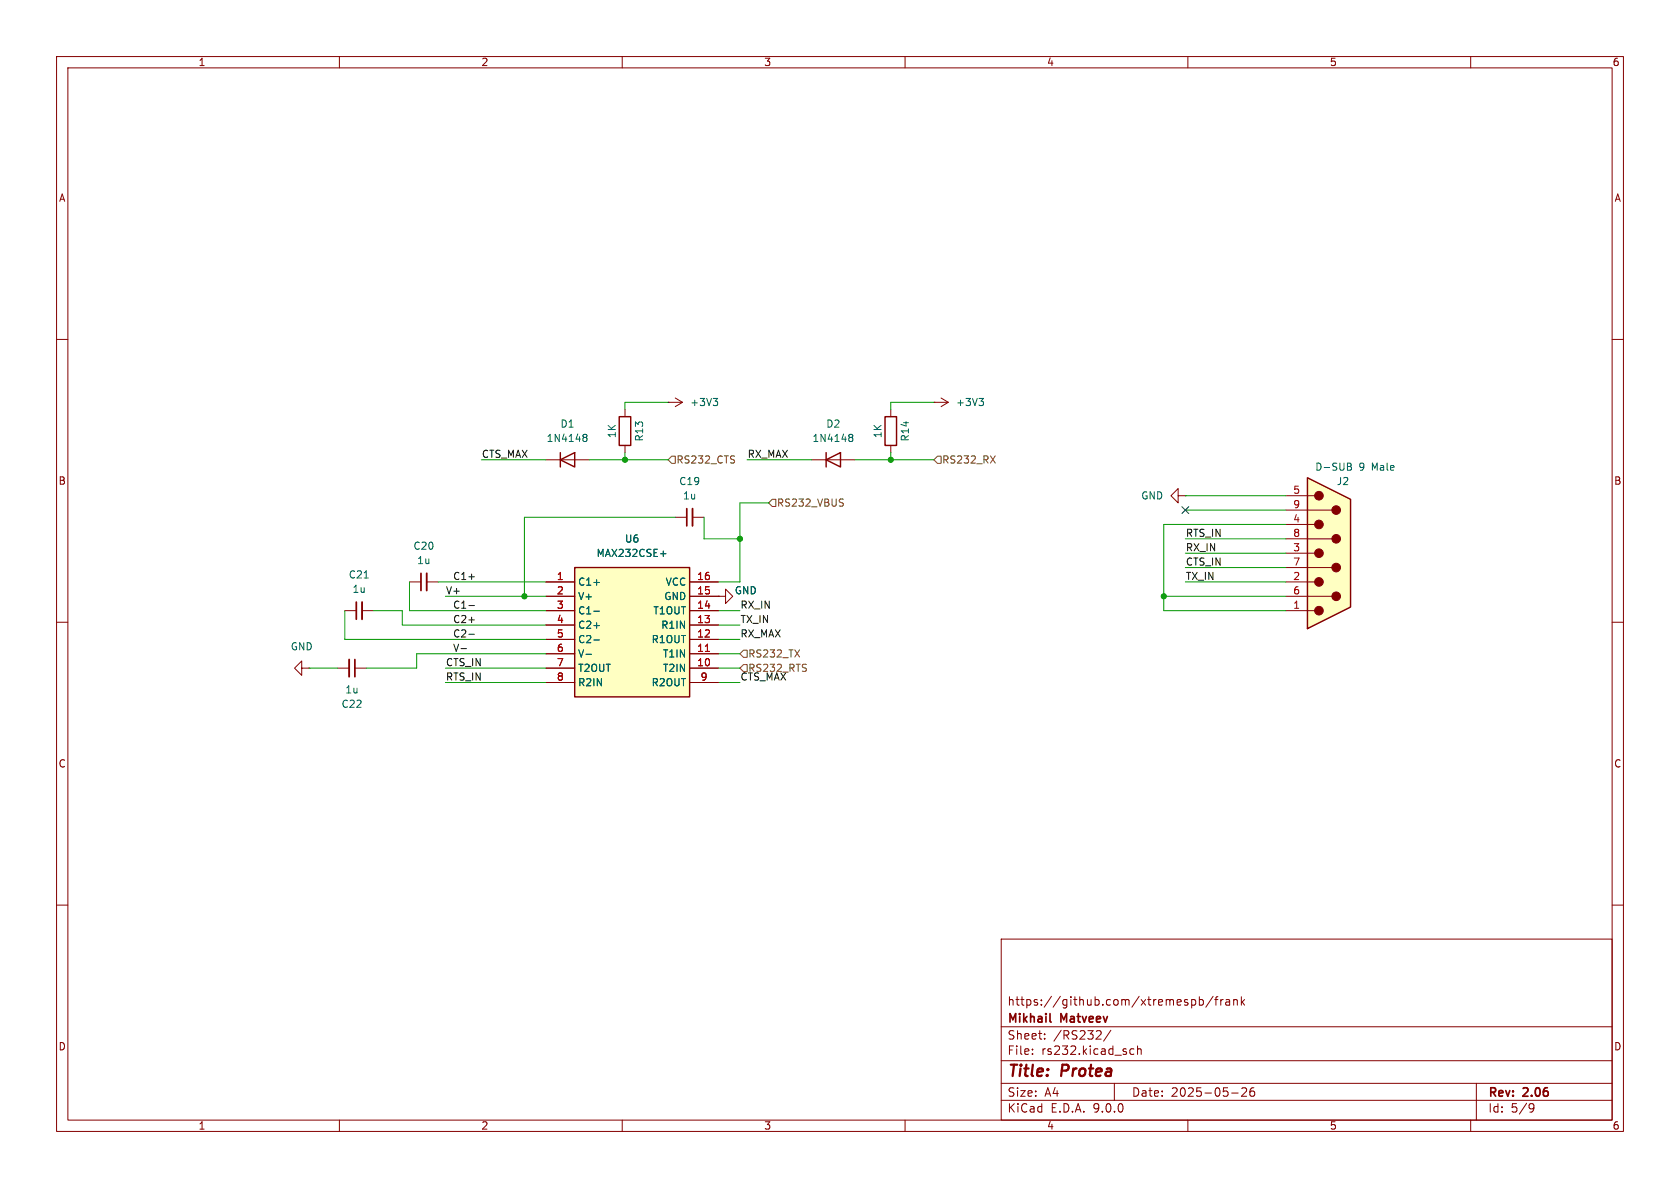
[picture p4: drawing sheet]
(kicad_sch
 (version 20250114)
 (generator "eeschema")
 (generator_version "9.0")
 (paper "A4")
 (title_block
  (title "${NAME}")
  (date "2025-05-26")
  (rev "${VERSION}")
  (company "Mikhail Matveev")
  (comment 1 "https://github.com/xtremespb/frank"))
 (lib_symbols
  (symbol "Device:C_Small"
   (pin_numbers (hide yes))
   (pin_names
    (offset 0.254) (hide yes)) (exclude_from_sim no) (in_bom yes) (on_board yes)
   (property "Reference" "C" (at 0.254 1.778 0) (effects (font (size 1.27 1.27)) (justify left)))
   (property "Value" "C_Small" (at 0.254 -2.032 0) (effects (font (size 1.27 1.27)) (justify left)))
   (property "Footprint" "" (at 0 0 0) (effects (font (size 1.27 1.27)) (hide yes)))
   (property "Datasheet" "~" (at 0 0 0) (effects (font (size 1.27 1.27)) (hide yes)))
   (property "Description" "Unpolarized capacitor, small symbol" (at 0 0 0) (effects (font (size 1.27 1.27)) (hide yes)))
   (symbol "C_Small_0_1"
    (polyline (pts (xy -1.524 0.508) (xy 1.524 0.508)) (stroke (width 0.3048) (type default)) (fill (type none)))
    (polyline (pts (xy -1.524 -0.508) (xy 1.524 -0.508)) (stroke (width 0.3302) (type default)) (fill (type none))))
   (symbol "C_Small_1_1"
    (pin passive line (at 0 2.54 270) (length 2.032) (name "~" (effects (font (size 1.27 1.27)))) (number "1" (effects (font (size 1.27 1.27)))))
    (pin passive line (at 0 -2.54 90) (length 2.032) (name "~" (effects (font (size 1.27 1.27)))) (number "2" (effects (font (size 1.27 1.27))))))
   (embedded_fonts no))
  (symbol "Device:R"
   (pin_numbers (hide yes))
   (pin_names
    (offset 0)) (exclude_from_sim no) (in_bom yes) (on_board yes)
   (property "Reference" "R" (at 2.032 0 90) (effects (font (size 1.27 1.27))))
   (property "Value" "R" (at 0 0 90) (effects (font (size 1.27 1.27))))
   (property "Footprint" "" (at -1.778 0 90) (effects (font (size 1.27 1.27)) (hide yes)))
   (property "Datasheet" "~" (at 0 0 0) (effects (font (size 1.27 1.27)) (hide yes)))
   (property "Description" "Resistor" (at 0 0 0) (effects (font (size 1.27 1.27)) (hide yes)))
   (symbol "R_0_1"
    (rectangle (start -1.016 -2.54) (end 1.016 2.54) (stroke (width 0.254) (type default)) (fill (type none))))
   (symbol "R_1_1"
    (pin passive line (at 0 3.81 270) (length 1.27) (name "~" (effects (font (size 1.27 1.27)))) (number "1" (effects (font (size 1.27 1.27)))))
    (pin passive line (at 0 -3.81 90) (length 1.27) (name "~" (effects (font (size 1.27 1.27)))) (number "2" (effects (font (size 1.27 1.27))))))
   (embedded_fonts no))
  (symbol "Diode:1N4148"
   (pin_numbers (hide yes))
   (pin_names (hide yes)) (exclude_from_sim no) (in_bom yes) (on_board yes)
   (property "Reference" "D" (at 0 2.54 0) (effects (font (size 1.27 1.27))))
   (property "Value" "1N4148" (at 0 -2.54 0) (effects (font (size 1.27 1.27))))
   (property "Footprint" "Diode_THT:D_DO-35_SOD27_P7.62mm_Horizontal" (at 0 0 0) (effects (font (size 1.27 1.27)) (hide yes)))
   (property "Datasheet" "https://assets.nexperia.com/documents/data-sheet/1N4148_1N4448.pdf" (at 0 0 0) (effects (font (size 1.27 1.27)) (hide yes)))
   (property "Description" "100V 0.15A standard switching diode, DO-35" (at 0 0 0) (effects (font (size 1.27 1.27)) (hide yes)))
   (property "Sim.Device" "D" (at 0 0 0) (effects (font (size 1.27 1.27)) (hide yes)))
   (property "Sim.Pins" "1=K 2=A" (at 0 0 0) (effects (font (size 1.27 1.27)) (hide yes)))
   (symbol "1N4148_0_1"
    (polyline (pts (xy -1.27 1.27) (xy -1.27 -1.27)) (stroke (width 0.254) (type default)) (fill (type none)))
    (polyline (pts (xy 1.27 1.27) (xy 1.27 -1.27) (xy -1.27 0) (xy 1.27 1.27)) (stroke (width 0.254) (type default)) (fill (type none)))
    (polyline (pts (xy 1.27 0) (xy -1.27 0)) (stroke (width 0) (type default)) (fill (type none))))
   (symbol "1N4148_1_1"
    (pin passive line (at -3.81 0 0) (length 2.54) (name "K" (effects (font (size 1.27 1.27)))) (number "1" (effects (font (size 1.27 1.27)))))
    (pin passive line (at 3.81 0 180) (length 2.54) (name "A" (effects (font (size 1.27 1.27)))) (number "2" (effects (font (size 1.27 1.27))))))
   (embedded_fonts no))
  (symbol "FRANK:DB9_Male_Small"
   (pin_names
    (offset 1.016) (hide yes)) (exclude_from_sim no) (in_bom yes) (on_board yes)
   (property "Reference" "JOY1" (at 1.27 12.7 0) (effects (font (size 1.27 1.27)) (justify left)))
   (property "Value" "Joystick" (at -2.54 15.24 0) (effects (font (size 1.27 1.27)) (justify left) (hide yes)))
   (property "Footprint" "LIBS:DSUB-9" (at 0 0 0) (effects (font (size 1.27 1.27)) (hide yes)))
   (property "Datasheet" "~" (at 0 0 0) (effects (font (size 1.27 1.27)) (hide yes)))
   (property "Description" "" (at 0 0 0) (effects (font (size 1.27 1.27)) (hide yes)))
   (symbol "DB9_Male_Small_0_1"
    (polyline (pts (xy -3.81 10.16) (xy -2.54 10.16)) (stroke (width 0) (type default)) (fill (type none)))
    (polyline (pts (xy -3.81 7.62) (xy 0.508 7.62)) (stroke (width 0) (type default)) (fill (type none)))
    (polyline (pts (xy -3.81 5.08) (xy -2.54 5.08)) (stroke (width 0) (type default)) (fill (type none)))
    (polyline (pts (xy -3.81 2.54) (xy 0.508 2.54)) (stroke (width 0) (type default)) (fill (type none)))
    (polyline (pts (xy -3.81 0) (xy -2.54 0)) (stroke (width 0) (type default)) (fill (type none)))
    (polyline (pts (xy -3.81 -2.54) (xy 0.508 -2.54)) (stroke (width 0) (type default)) (fill (type none)))
    (polyline (pts (xy -3.81 -5.08) (xy -2.54 -5.08)) (stroke (width 0) (type default)) (fill (type none)))
    (polyline (pts (xy -3.81 -7.62) (xy 0.508 -7.62)) (stroke (width 0) (type default)) (fill (type none)))
    (polyline (pts (xy -3.81 -10.16) (xy -2.54 -10.16)) (stroke (width 0) (type default)) (fill (type none)))
    (polyline (pts (xy -3.81 -13.335) (xy -3.81 13.335) (xy 3.81 9.525) (xy 3.81 -9.525) (xy -3.81 -13.335)) (stroke (width 0.254) (type default)) (fill (type background)))
    (circle (center -1.778 10.16) (radius 0.762) (stroke (width 0) (type default)) (fill (type outline)))
    (circle (center -1.778 5.08) (radius 0.762) (stroke (width 0) (type default)) (fill (type outline)))
    (circle (center -1.778 0) (radius 0.762) (stroke (width 0) (type default)) (fill (type outline)))
    (circle (center -1.778 -5.08) (radius 0.762) (stroke (width 0) (type default)) (fill (type outline)))
    (circle (center -1.778 -10.16) (radius 0.762) (stroke (width 0) (type default)) (fill (type outline)))
    (circle (center 1.27 7.62) (radius 0.762) (stroke (width 0) (type default)) (fill (type outline)))
    (circle (center 1.27 2.54) (radius 0.762) (stroke (width 0) (type default)) (fill (type outline)))
    (circle (center 1.27 -2.54) (radius 0.762) (stroke (width 0) (type default)) (fill (type outline)))
    (circle (center 1.27 -7.62) (radius 0.762) (stroke (width 0) (type default)) (fill (type outline))))
   (symbol "DB9_Male_Small_1_1"
    (pin passive line (at -7.62 10.16 0) (length 3.81) (name "5" (effects (font (size 1.27 1.27)))) (number "5" (effects (font (size 1.27 1.27)))))
    (pin passive line (at -7.62 7.62 0) (length 3.81) (name "9" (effects (font (size 1.27 1.27)))) (number "9" (effects (font (size 1.27 1.27)))))
    (pin passive line (at -7.62 5.08 0) (length 3.81) (name "4" (effects (font (size 1.27 1.27)))) (number "4" (effects (font (size 1.27 1.27)))))
    (pin passive line (at -7.62 2.54 0) (length 3.81) (name "8" (effects (font (size 1.27 1.27)))) (number "8" (effects (font (size 1.27 1.27)))))
    (pin passive line (at -7.62 0 0) (length 3.81) (name "3" (effects (font (size 1.27 1.27)))) (number "3" (effects (font (size 1.27 1.27)))))
    (pin passive line (at -7.62 -2.54 0) (length 3.81) (name "7" (effects (font (size 1.27 1.27)))) (number "7" (effects (font (size 1.27 1.27)))))
    (pin passive line (at -7.62 -5.08 0) (length 3.81) (name "2" (effects (font (size 1.27 1.27)))) (number "2" (effects (font (size 1.27 1.27)))))
    (pin passive line (at -7.62 -7.62 0) (length 3.81) (name "6" (effects (font (size 1.27 1.27)))) (number "6" (effects (font (size 1.27 1.27)))))
    (pin passive line (at -7.62 -10.16 0) (length 3.81) (name "1" (effects (font (size 1.27 1.27)))) (number "1" (effects (font (size 1.27 1.27))))))
   (embedded_fonts no))
  (symbol "FRANK:MAX232CSE+" (exclude_from_sim no) (in_bom yes) (on_board yes)
   (property "Reference" "U4" (at 15.24 7.62 0) (effects (font (size 1.27 1.27))))
   (property "Value" "MAX232CSE+" (at 15.24 5.08 0) (effects (font (size 1.27 1.27))))
   (property "Footprint" "FRANK:SOIC127P600X175-16N" (at 26.67 -94.92 0) (effects (font (size 1.27 1.27)) (justify left top) (hide yes)))
   (property "Datasheet" "http://datasheets.maximintegrated.com/en/ds/MAX220-MAX249.pdf" (at 26.67 -194.92 0) (effects (font (size 1.27 1.27)) (justify left top) (hide yes)))
   (property "Description" "MAX232CSE+, Line Transceiver, EIA/TIA-232-E, RS-232, V.24, V.28 2-TX 2-RX 2-TRX, 5V, 16-Pin SOIC" (at 0 0 0) (effects (font (size 1.27 1.27)) (hide yes)))
   (property "Height" "1.75" (at 26.67 -394.92 0) (effects (font (size 1.27 1.27)) (justify left top) (hide yes)))
   (property "Mouser Part Number" "700-MAX232CSE" (at 26.67 -494.92 0) (effects (font (size 1.27 1.27)) (justify left top) (hide yes)))
   (property "Mouser Price/Stock" "https://www.mouser.co.uk/ProductDetail/Analog-Devices-Maxim-Integrated/MAX232CSE%2b?qs=1THa7WoU59E0tHinO%252BHrBQ%3D%3D" (at 26.67 -594.92 0) (effects (font (size 1.27 1.27)) (justify left top) (hide yes)))
   (property "Manufacturer_Name" "Analog Devices" (at 26.67 -694.92 0) (effects (font (size 1.27 1.27)) (justify left top) (hide yes)))
   (property "Manufacturer_Part_Number" "MAX232CSE+" (at 26.67 -794.92 0) (effects (font (size 1.27 1.27)) (justify left top) (hide yes)))
   (property "AliExpress" "https://www.aliexpress.com/item/1005006286473801.html" (at 0 0 0) (effects (font (size 1.27 1.27)) (hide yes)))
   (symbol "MAX232CSE+_1_1"
    (rectangle (start 5.08 2.54) (end 25.4 -20.32) (stroke (width 0.254) (type default)) (fill (type background)))
    (pin passive line (at 0 0 0) (length 5.08) (name "C1+" (effects (font (size 1.27 1.27)))) (number "1" (effects (font (size 1.27 1.27)))))
    (pin passive line (at 0 -2.54 0) (length 5.08) (name "V+" (effects (font (size 1.27 1.27)))) (number "2" (effects (font (size 1.27 1.27)))))
    (pin passive line (at 0 -5.08 0) (length 5.08) (name "C1-" (effects (font (size 1.27 1.27)))) (number "3" (effects (font (size 1.27 1.27)))))
    (pin passive line (at 0 -7.62 0) (length 5.08) (name "C2+" (effects (font (size 1.27 1.27)))) (number "4" (effects (font (size 1.27 1.27)))))
    (pin passive line (at 0 -10.16 0) (length 5.08) (name "C2-" (effects (font (size 1.27 1.27)))) (number "5" (effects (font (size 1.27 1.27)))))
    (pin passive line (at 0 -12.7 0) (length 5.08) (name "V-" (effects (font (size 1.27 1.27)))) (number "6" (effects (font (size 1.27 1.27)))))
    (pin passive line (at 0 -15.24 0) (length 5.08) (name "T2OUT" (effects (font (size 1.27 1.27)))) (number "7" (effects (font (size 1.27 1.27)))))
    (pin passive line (at 0 -17.78 0) (length 5.08) (name "R2IN" (effects (font (size 1.27 1.27)))) (number "8" (effects (font (size 1.27 1.27)))))
    (pin passive line (at 30.48 0 180) (length 5.08) (name "VCC" (effects (font (size 1.27 1.27)))) (number "16" (effects (font (size 1.27 1.27)))))
    (pin passive line (at 30.48 -2.54 180) (length 5.08) (name "GND" (effects (font (size 1.27 1.27)))) (number "15" (effects (font (size 1.27 1.27)))))
    (pin passive line (at 30.48 -5.08 180) (length 5.08) (name "T1OUT" (effects (font (size 1.27 1.27)))) (number "14" (effects (font (size 1.27 1.27)))))
    (pin passive line (at 30.48 -7.62 180) (length 5.08) (name "R1IN" (effects (font (size 1.27 1.27)))) (number "13" (effects (font (size 1.27 1.27)))))
    (pin passive line (at 30.48 -10.16 180) (length 5.08) (name "R1OUT" (effects (font (size 1.27 1.27)))) (number "12" (effects (font (size 1.27 1.27)))))
    (pin passive line (at 30.48 -12.7 180) (length 5.08) (name "T1IN" (effects (font (size 1.27 1.27)))) (number "11" (effects (font (size 1.27 1.27)))))
    (pin passive line (at 30.48 -15.24 180) (length 5.08) (name "T2IN" (effects (font (size 1.27 1.27)))) (number "10" (effects (font (size 1.27 1.27)))))
    (pin passive line (at 30.48 -17.78 180) (length 5.08) (name "R2OUT" (effects (font (size 1.27 1.27)))) (number "9" (effects (font (size 1.27 1.27))))))
   (embedded_fonts no))
  (symbol "GND_2"
   (power)
   (pin_numbers (hide yes))
   (pin_names
    (offset 0) (hide yes)) (exclude_from_sim no) (in_bom yes) (on_board yes)
   (property "Reference" "#PWR" (at 0 -6.35 0) (effects (font (size 1.27 1.27)) (hide yes)))
   (property "Value" "GND" (at 0 -3.81 0) (effects (font (size 1.27 1.27))))
   (property "Footprint" "" (at 0 0 0) (effects (font (size 1.27 1.27)) (hide yes)))
   (property "Datasheet" "" (at 0 0 0) (effects (font (size 1.27 1.27)) (hide yes)))
   (property "Description" "Power symbol creates a global label with name \"GND\" , ground" (at 0 0 0) (effects (font (size 1.27 1.27)) (hide yes)))
   (symbol "GND_2_0_1"
    (polyline (pts (xy 0 0) (xy 0 -1.27) (xy 1.27 -1.27) (xy 0 -2.54) (xy -1.27 -1.27) (xy 0 -1.27)) (stroke (width 0) (type default)) (fill (type none))))
   (symbol "GND_2_1_1"
    (pin power_in line (at 0 0 270) (length 0) (name "~" (effects (font (size 1.27 1.27)))) (number "1" (effects (font (size 1.27 1.27))))))
   (embedded_fonts no))
  (symbol "GND_3"
   (power)
   (pin_numbers (hide yes))
   (pin_names
    (offset 0) (hide yes)) (exclude_from_sim no) (in_bom yes) (on_board yes)
   (property "Reference" "#PWR" (at 0 -6.35 0) (effects (font (size 1.27 1.27)) (hide yes)))
   (property "Value" "GND" (at 0 -3.81 0) (effects (font (size 1.27 1.27))))
   (property "Footprint" "" (at 0 0 0) (effects (font (size 1.27 1.27)) (hide yes)))
   (property "Datasheet" "" (at 0 0 0) (effects (font (size 1.27 1.27)) (hide yes)))
   (property "Description" "Power symbol creates a global label with name \"GND\" , ground" (at 0 0 0) (effects (font (size 1.27 1.27)) (hide yes)))
   (symbol "GND_3_0_1"
    (polyline (pts (xy 0 0) (xy 0 -1.27) (xy 1.27 -1.27) (xy 0 -2.54) (xy -1.27 -1.27) (xy 0 -1.27)) (stroke (width 0) (type default)) (fill (type none))))
   (symbol "GND_3_1_1"
    (pin power_in line (at 0 0 270) (length 0) (name "~" (effects (font (size 1.27 1.27)))) (number "1" (effects (font (size 1.27 1.27))))))
   (embedded_fonts no))
  (symbol "GND_7"
   (power)
   (pin_numbers (hide yes))
   (pin_names
    (offset 0) (hide yes)) (exclude_from_sim no) (in_bom yes) (on_board yes)
   (property "Reference" "#PWR" (at 0 -6.35 0) (effects (font (size 1.27 1.27)) (hide yes)))
   (property "Value" "GND" (at 0 -3.81 0) (effects (font (size 1.27 1.27))))
   (property "Footprint" "" (at 0 0 0) (effects (font (size 1.27 1.27)) (hide yes)))
   (property "Datasheet" "" (at 0 0 0) (effects (font (size 1.27 1.27)) (hide yes)))
   (property "Description" "Power symbol creates a global label with name \"GND\" , ground" (at 0 0 0) (effects (font (size 1.27 1.27)) (hide yes)))
   (symbol "GND_7_0_1"
    (polyline (pts (xy 0 0) (xy 0 -1.27) (xy 1.27 -1.27) (xy 0 -2.54) (xy -1.27 -1.27) (xy 0 -1.27)) (stroke (width 0) (type default)) (fill (type none))))
   (symbol "GND_7_1_1"
    (pin power_in line (at 0 0 270) (length 0) (name "~" (effects (font (size 1.27 1.27)))) (number "1" (effects (font (size 1.27 1.27))))))
   (embedded_fonts no))
  (symbol "power:+3V3"
   (power)
   (pin_numbers (hide yes))
   (pin_names
    (offset 0) (hide yes)) (exclude_from_sim no) (in_bom yes) (on_board yes)
   (property "Reference" "#PWR" (at 0 -3.81 0) (effects (font (size 1.27 1.27)) (hide yes)))
   (property "Value" "+3V3" (at 0 3.556 0) (effects (font (size 1.27 1.27))))
   (property "Footprint" "" (at 0 0 0) (effects (font (size 1.27 1.27)) (hide yes)))
   (property "Datasheet" "" (at 0 0 0) (effects (font (size 1.27 1.27)) (hide yes)))
   (property "Description" "Power symbol creates a global label with name \"+3V3\"" (at 0 0 0) (effects (font (size 1.27 1.27)) (hide yes)))
   (symbol "+3V3_0_1"
    (polyline (pts (xy -0.762 1.27) (xy 0 2.54)) (stroke (width 0) (type default)) (fill (type none)))
    (polyline (pts (xy 0 2.54) (xy 0.762 1.27)) (stroke (width 0) (type default)) (fill (type none)))
    (polyline (pts (xy 0 0) (xy 0 2.54)) (stroke (width 0) (type default)) (fill (type none))))
   (symbol "+3V3_1_1"
    (pin power_in line (at 0 0 90) (length 0) (name "~" (effects (font (size 1.27 1.27)))) (number "1" (effects (font (size 1.27 1.27))))))
   (embedded_fonts no)))
 (junction
  (at 110.49 81.28)
  (diameter 0)
  (color 0 0 0 0))
 (junction
  (at 157.48 81.28)
  (diameter 0)
  (color 0 0 0 0))
 (junction
  (at 205.74 105.41)
  (diameter 0)
  (color 0 0 0 0))
 (junction
  (at 130.81 95.25)
  (diameter 0)
  (color 0 0 0 0))
 (junction
  (at 92.71 105.41)
  (diameter 0)
  (color 0 0 0 0))
 (no_connect
  (at 209.55 90.17))
 (wire
  (pts (xy 127 118.11) (xy 130.81 118.11))
  (stroke (width 0) (type default)))
 (wire
  (pts (xy 127 113.03) (xy 130.81 113.03))
  (stroke (width 0) (type default)))
 (wire
  (pts (xy 73.66 118.11) (xy 73.66 115.57))
  (stroke (width 0) (type default)))
 (wire
  (pts (xy 205.74 107.95) (xy 205.74 105.41))
  (stroke (width 0) (type default)))
 (wire
  (pts (xy 59.69 118.11) (xy 54.61 118.11))
  (stroke (width 0) (type default)))
 (wire
  (pts (xy 73.66 115.57) (xy 96.52 115.57))
  (stroke (width 0) (type default)))
 (wire
  (pts (xy 157.48 71.12) (xy 157.48 72.39))
  (stroke (width 0) (type default)))
 (wire
  (pts (xy 124.46 95.25) (xy 124.46 91.44))
  (stroke (width 0) (type default)))
 (wire
  (pts (xy 60.96 113.03) (xy 96.52 113.03))
  (stroke (width 0) (type default)))
 (wire
  (pts (xy 64.77 118.11) (xy 73.66 118.11))
  (stroke (width 0) (type default)))
 (wire
  (pts (xy 77.47 102.87) (xy 96.52 102.87))
  (stroke (width 0) (type default)))
 (wire
  (pts (xy 205.74 105.41) (xy 205.74 92.71))
  (stroke (width 0) (type default)))
 (wire
  (pts (xy 205.74 92.71) (xy 227.33 92.71))
  (stroke (width 0) (type default)))
 (wire
  (pts (xy 110.49 80.01) (xy 110.49 81.28))
  (stroke (width 0) (type default)))
 (wire
  (pts (xy 132.08 81.28) (xy 143.51 81.28))
  (stroke (width 0) (type default)))
 (wire
  (pts (xy 151.13 81.28) (xy 157.48 81.28))
  (stroke (width 0) (type default)))
 (wire
  (pts (xy 127 102.87) (xy 130.81 102.87))
  (stroke (width 0) (type default)))
 (wire
  (pts (xy 78.74 118.11) (xy 96.52 118.11))
  (stroke (width 0) (type default)))
 (wire
  (pts (xy 78.74 120.65) (xy 96.52 120.65))
  (stroke (width 0) (type default)))
 (wire
  (pts (xy 205.74 105.41) (xy 227.33 105.41))
  (stroke (width 0) (type default)))
 (wire
  (pts (xy 66.04 107.95) (xy 71.12 107.95))
  (stroke (width 0) (type default)))
 (wire
  (pts (xy 209.55 102.87) (xy 227.33 102.87))
  (stroke (width 0) (type default)))
 (wire
  (pts (xy 130.81 88.9) (xy 135.89 88.9))
  (stroke (width 0) (type default)))
 (wire
  (pts (xy 110.49 81.28) (xy 118.11 81.28))
  (stroke (width 0) (type default)))
 (wire
  (pts (xy 92.71 91.44) (xy 92.71 105.41))
  (stroke (width 0) (type default)))
 (wire
  (pts (xy 72.39 102.87) (xy 72.39 107.95))
  (stroke (width 0) (type default)))
 (wire
  (pts (xy 72.39 107.95) (xy 96.52 107.95))
  (stroke (width 0) (type default)))
 (wire
  (pts (xy 209.55 100.33) (xy 227.33 100.33))
  (stroke (width 0) (type default)))
 (wire
  (pts (xy 209.55 95.25) (xy 227.33 95.25))
  (stroke (width 0) (type default)))
 (wire
  (pts (xy 71.12 107.95) (xy 71.12 110.49))
  (stroke (width 0) (type default)))
 (wire
  (pts (xy 127 120.65) (xy 130.81 120.65))
  (stroke (width 0) (type default)))
 (wire
  (pts (xy 71.12 110.49) (xy 96.52 110.49))
  (stroke (width 0) (type default)))
 (wire
  (pts (xy 118.11 71.12) (xy 110.49 71.12))
  (stroke (width 0) (type default)))
 (wire
  (pts (xy 209.55 87.63) (xy 227.33 87.63))
  (stroke (width 0) (type default)))
 (wire
  (pts (xy 165.1 71.12) (xy 157.48 71.12))
  (stroke (width 0) (type default)))
 (wire
  (pts (xy 60.96 107.95) (xy 60.96 113.03))
  (stroke (width 0) (type default)))
 (wire
  (pts (xy 78.74 105.41) (xy 92.71 105.41))
  (stroke (width 0) (type default)))
 (wire
  (pts (xy 110.49 71.12) (xy 110.49 72.39))
  (stroke (width 0) (type default)))
 (wire
  (pts (xy 92.71 105.41) (xy 96.52 105.41))
  (stroke (width 0) (type default)))
 (wire
  (pts (xy 119.38 91.44) (xy 92.71 91.44))
  (stroke (width 0) (type default)))
 (wire
  (pts (xy 104.14 81.28) (xy 110.49 81.28))
  (stroke (width 0) (type default)))
 (wire
  (pts (xy 157.48 80.01) (xy 157.48 81.28))
  (stroke (width 0) (type default)))
 (wire
  (pts (xy 209.55 90.17) (xy 227.33 90.17))
  (stroke (width 0) (type default)))
 (wire
  (pts (xy 157.48 81.28) (xy 165.1 81.28))
  (stroke (width 0) (type default)))
 (wire
  (pts (xy 127 107.95) (xy 130.81 107.95))
  (stroke (width 0) (type default)))
 (wire
  (pts (xy 127 110.49) (xy 130.81 110.49))
  (stroke (width 0) (type default)))
 (wire
  (pts (xy 205.74 107.95) (xy 227.33 107.95))
  (stroke (width 0) (type default)))
 (wire
  (pts (xy 130.81 95.25) (xy 130.81 88.9))
  (stroke (width 0) (type default)))
 (wire
  (pts (xy 130.81 95.25) (xy 130.81 102.87))
  (stroke (width 0) (type default)))
 (wire
  (pts (xy 127 115.57) (xy 130.81 115.57))
  (stroke (width 0) (type default)))
 (wire
  (pts (xy 85.09 81.28) (xy 96.52 81.28))
  (stroke (width 0) (type default)))
 (wire
  (pts (xy 209.55 97.79) (xy 227.33 97.79))
  (stroke (width 0) (type default)))
 (wire
  (pts (xy 124.46 95.25) (xy 130.81 95.25))
  (stroke (width 0) (type default)))
 (label "CTS_MAX"
  (at 130.81 120.65 0)
  (effects (font (size 1.27 1.27)) (justify left bottom)))
 (label "RX_IN"
  (at 130.81 107.95 0)
  (effects (font (size 1.27 1.27)) (justify left bottom)))
 (label "CTS_IN"
  (at 78.74 118.11 0)
  (effects (font (size 1.27 1.27)) (justify left bottom)))
 (label "CTS_MAX"
  (at 85.09 81.28 0)
  (effects (font (size 1.27 1.27)) (justify left bottom)))
 (label "RX_MAX"
  (at 132.08 81.28 0)
  (effects (font (size 1.27 1.27)) (justify left bottom)))
 (label "TX_IN"
  (at 209.55 102.87 0)
  (effects (font (size 1.27 1.27)) (justify left bottom)))
 (label "C1-"
  (at 80.01 107.95 0)
  (effects (font (size 1.27 1.27)) (justify left bottom)))
 (label "V-"
  (at 80.01 115.57 0)
  (effects (font (size 1.27 1.27)) (justify left bottom)))
 (label "RTS_IN"
  (at 209.55 95.25 0)
  (effects (font (size 1.27 1.27)) (justify left bottom)))
 (label "C2-"
  (at 80.01 113.03 0)
  (effects (font (size 1.27 1.27)) (justify left bottom)))
 (label "RX_MAX"
  (at 130.81 113.03 0)
  (effects (font (size 1.27 1.27)) (justify left bottom)))
 (label "C1+"
  (at 80.01 102.87 0)
  (effects (font (size 1.27 1.27)) (justify left bottom)))
 (label "RTS_IN"
  (at 78.74 120.65 0)
  (effects (font (size 1.27 1.27)) (justify left bottom)))
 (label "C2+"
  (at 80.01 110.49 0)
  (effects (font (size 1.27 1.27)) (justify left bottom)))
 (label "CTS_IN"
  (at 209.55 100.33 0)
  (effects (font (size 1.27 1.27)) (justify left bottom)))
 (label "TX_IN"
  (at 130.81 110.49 0)
  (effects (font (size 1.27 1.27)) (justify left bottom)))
 (label "RX_IN"
  (at 209.55 97.79 0)
  (effects (font (size 1.27 1.27)) (justify left bottom)))
 (label "V+"
  (at 78.74 105.41 0)
  (effects (font (size 1.27 1.27)) (justify left bottom)))
 (hierarchical_label "RS232_RX"
  (shape input)
  (at 165.1 81.28 0)
  (effects (font (size 1.27 1.27)) (justify left)))
 (hierarchical_label "RS232_CTS"
  (shape input)
  (at 118.11 81.28 0)
  (effects (font (size 1.27 1.27)) (justify left)))
 (hierarchical_label "RS232_RTS"
  (shape input)
  (at 130.81 118.11 0)
  (effects (font (size 1.27 1.27)) (justify left)))
 (hierarchical_label "RS232_VBUS"
  (shape input)
  (at 135.89 88.9 0)
  (effects (font (size 1.27 1.27)) (justify left)))
 (hierarchical_label "RS232_TX"
  (shape input)
  (at 130.81 115.57 0)
  (effects (font (size 1.27 1.27)) (justify left)))
 (symbol
  (lib_id "Device:C_Small")
  (at 74.93 102.87 90)
  (unit 1)
  (exclude_from_sim no)
  (in_bom yes)
  (on_board yes)
  (dnp no)
  (fields_autoplaced yes)
  (property "Reference" "C20" (at 74.9363 96.52 90) (effects (font (size 1.27 1.27))))
  (property "Value" "1u" (at 74.9363 99.06 90) (effects (font (size 1.27 1.27))))
  (property "Footprint" "FRANK:Capacitor (0805)" (at 74.93 102.87 0) (effects (font (size 1.27 1.27)) (hide yes)))
  (property "Datasheet" "https://eu.mouser.com/datasheet/2/40/KGM_X7R-3223212.pdf" (at 74.93 102.87 0) (effects (font (size 1.27 1.27)) (hide yes)))
  (property "Description" "Unpolarized capacitor, small symbol" (at 74.93 102.87 0) (effects (font (size 1.27 1.27)) (hide yes)))
  (property "AliExpress" "https://www.aliexpress.com/item/33008008276.html" (at 74.93 102.87 0) (effects (font (size 1.27 1.27)) (hide yes)))
  (pin "1")
  (pin "2"))
 (symbol
  (lib_id "power:+3V3")
  (at 118.11 71.12 270)
  (unit 1)
  (exclude_from_sim no)
  (in_bom yes)
  (on_board yes)
  (dnp no)
  (fields_autoplaced yes)
  (property "Reference" "#PWR041" (at 114.3 71.12 0) (effects (font (size 1.27 1.27)) (hide yes)))
  (property "Value" "+3V3" (at 121.92 71.1199 90) (effects (font (size 1.27 1.27)) (justify left)))
  (property "Footprint" "" (at 118.11 71.12 0) (effects (font (size 1.27 1.27)) (hide yes)))
  (property "Datasheet" "" (at 118.11 71.12 0) (effects (font (size 1.27 1.27)) (hide yes)))
  (property "Description" "Power symbol creates a global label with name \"+3V3\"" (at 118.11 71.12 0) (effects (font (size 1.27 1.27)) (hide yes)))
  (pin "1"))
 (symbol
  (lib_id "Device:C_Small")
  (at 63.5 107.95 90)
  (unit 1)
  (exclude_from_sim no)
  (in_bom yes)
  (on_board yes)
  (dnp no)
  (fields_autoplaced yes)
  (property "Reference" "C21" (at 63.5063 101.6 90) (effects (font (size 1.27 1.27))))
  (property "Value" "1u" (at 63.5063 104.14 90) (effects (font (size 1.27 1.27))))
  (property "Footprint" "FRANK:Capacitor (0805)" (at 63.5 107.95 0) (effects (font (size 1.27 1.27)) (hide yes)))
  (property "Datasheet" "https://eu.mouser.com/datasheet/2/40/KGM_X7R-3223212.pdf" (at 63.5 107.95 0) (effects (font (size 1.27 1.27)) (hide yes)))
  (property "Description" "Unpolarized capacitor, small symbol" (at 63.5 107.95 0) (effects (font (size 1.27 1.27)) (hide yes)))
  (property "AliExpress" "https://www.aliexpress.com/item/33008008276.html" (at 63.5 107.95 0) (effects (font (size 1.27 1.27)) (hide yes)))
  (pin "1")
  (pin "2"))
 (symbol
  (lib_id "Device:C_Small")
  (at 121.92 91.44 90)
  (unit 1)
  (exclude_from_sim no)
  (in_bom yes)
  (on_board yes)
  (dnp no)
  (fields_autoplaced yes)
  (property "Reference" "C19" (at 121.9263 85.09 90) (effects (font (size 1.27 1.27))))
  (property "Value" "1u" (at 121.9263 87.63 90) (effects (font (size 1.27 1.27))))
  (property "Footprint" "FRANK:Capacitor (0805)" (at 121.92 91.44 0) (effects (font (size 1.27 1.27)) (hide yes)))
  (property "Datasheet" "https://eu.mouser.com/datasheet/2/40/KGM_X7R-3223212.pdf" (at 121.92 91.44 0) (effects (font (size 1.27 1.27)) (hide yes)))
  (property "Description" "Unpolarized capacitor, small symbol" (at 121.92 91.44 0) (effects (font (size 1.27 1.27)) (hide yes)))
  (property "AliExpress" "https://www.aliexpress.com/item/33008008276.html" (at 121.92 91.44 0) (effects (font (size 1.27 1.27)) (hide yes)))
  (pin "1")
  (pin "2"))
 (symbol
  (lib_id "power:+3V3")
  (at 165.1 71.12 270)
  (unit 1)
  (exclude_from_sim no)
  (in_bom yes)
  (on_board yes)
  (dnp no)
  (fields_autoplaced yes)
  (property "Reference" "#PWR042" (at 161.29 71.12 0) (effects (font (size 1.27 1.27)) (hide yes)))
  (property "Value" "+3V3" (at 168.91 71.1199 90) (effects (font (size 1.27 1.27)) (justify left)))
  (property "Footprint" "" (at 165.1 71.12 0) (effects (font (size 1.27 1.27)) (hide yes)))
  (property "Datasheet" "" (at 165.1 71.12 0) (effects (font (size 1.27 1.27)) (hide yes)))
  (property "Description" "Power symbol creates a global label with name \"+3V3\"" (at 165.1 71.12 0) (effects (font (size 1.27 1.27)) (hide yes)))
  (pin "1"))
 (symbol
  (lib_id "Device:R")
  (at 157.48 76.2 180)
  (unit 1)
  (exclude_from_sim no)
  (in_bom yes)
  (on_board yes)
  (dnp no)
  (property "Reference" "R14" (at 160.02 76.2 90) (effects (font (size 1.27 1.27))))
  (property "Value" "1K" (at 155.194 76.2 90) (effects (font (size 1.27 1.27))))
  (property "Footprint" "FRANK:Resistor (0805)" (at 159.258 76.2 90) (effects (font (size 1.27 1.27)) (hide yes)))
  (property "Datasheet" "https://www.vishay.com/docs/28952/mcs0402at-mct0603at-mcu0805at-mca1206at.pdf" (at 157.48 76.2 0) (effects (font (size 1.27 1.27)) (hide yes)))
  (property "Description" "" (at 157.48 76.2 0) (effects (font (size 1.27 1.27)) (hide yes)))
  (property "AliExpress" "https://www.aliexpress.com/item/1005005945735199.html" (at 157.48 76.2 0) (effects (font (size 1.27 1.27)) (hide yes)))
  (pin "1")
  (pin "2"))
 (symbol
  (lib_id "Device:C_Small")
  (at 62.23 118.11 270)
  (unit 1)
  (exclude_from_sim no)
  (in_bom yes)
  (on_board yes)
  (dnp no)
  (property "Reference" "C22" (at 62.23 124.46 90) (effects (font (size 1.27 1.27))))
  (property "Value" "1u" (at 62.23 121.92 90) (effects (font (size 1.27 1.27))))
  (property "Footprint" "FRANK:Capacitor (0805)" (at 62.23 118.11 0) (effects (font (size 1.27 1.27)) (hide yes)))
  (property "Datasheet" "https://eu.mouser.com/datasheet/2/40/KGM_X7R-3223212.pdf" (at 62.23 118.11 0) (effects (font (size 1.27 1.27)) (hide yes)))
  (property "Description" "Unpolarized capacitor, small symbol" (at 62.23 118.11 0) (effects (font (size 1.27 1.27)) (hide yes)))
  (property "AliExpress" "https://www.aliexpress.com/item/33008008276.html" (at 62.23 118.11 0) (effects (font (size 1.27 1.27)) (hide yes)))
  (pin "1")
  (pin "2"))
 (symbol
  (lib_name "GND_3")
  (lib_id "power:GND")
  (at 209.55 87.63 270)
  (unit 1)
  (exclude_from_sim no)
  (in_bom yes)
  (on_board yes)
  (dnp no)
  (fields_autoplaced yes)
  (property "Reference" "#PWR043" (at 203.2 87.63 0) (effects (font (size 1.27 1.27)) (hide yes)))
  (property "Value" "GND" (at 205.74 87.6299 90) (effects (font (size 1.27 1.27)) (justify right)))
  (property "Footprint" "" (at 209.55 87.63 0) (effects (font (size 1.27 1.27)) (hide yes)))
  (property "Datasheet" "" (at 209.55 87.63 0) (effects (font (size 1.27 1.27)) (hide yes)))
  (property "Description" "Power symbol creates a global label with name \"GND\" , ground" (at 209.55 87.63 0) (effects (font (size 1.27 1.27)) (hide yes)))
  (pin "1"))
 (symbol
  (lib_id "Diode:1N4148")
  (at 147.32 81.28 0)
  (unit 1)
  (exclude_from_sim no)
  (in_bom yes)
  (on_board yes)
  (dnp no)
  (fields_autoplaced yes)
  (property "Reference" "D2" (at 147.32 74.93 0) (effects (font (size 1.27 1.27))))
  (property "Value" "1N4148" (at 147.32 77.47 0) (effects (font (size 1.27 1.27))))
  (property "Footprint" "FRANK:Diode (SOD-323)" (at 147.32 81.28 0) (effects (font (size 1.27 1.27)) (hide yes)))
  (property "Datasheet" "https://www.vishay.com/docs/85748/1n4148w.pdf" (at 147.32 81.28 0) (effects (font (size 1.27 1.27)) (hide yes)))
  (property "Description" "100V 0.15A standard switching diode, DO-35" (at 147.32 81.28 0) (effects (font (size 1.27 1.27)) (hide yes)))
  (property "Sim.Device" "D" (at 147.32 81.28 0) (effects (font (size 1.27 1.27)) (hide yes)))
  (property "Sim.Pins" "1=K 2=A" (at 147.32 81.28 0) (effects (font (size 1.27 1.27)) (hide yes)))
  (property "AliExpress" "https://www.aliexpress.com/item/1005005707644429.html" (at 147.32 81.28 0) (effects (font (size 1.27 1.27)) (hide yes)))
  (pin "1")
  (pin "2"))
 (symbol
  (lib_id "FRANK:MAX232CSE+")
  (at 96.52 102.87 0)
  (unit 1)
  (exclude_from_sim no)
  (in_bom yes)
  (on_board yes)
  (dnp no)
  (fields_autoplaced yes)
  (property "Reference" "U6" (at 111.76 95.25 0) (effects (font (size 1.27 1.27))))
  (property "Value" "MAX232CSE+" (at 111.76 97.79 0) (effects (font (size 1.27 1.27))))
  (property "Footprint" "FRANK:SOP-16" (at 123.19 197.79 0) (effects (font (size 1.27 1.27)) (justify left top) (hide yes)))
  (property "Datasheet" "http://datasheets.maximintegrated.com/en/ds/MAX220-MAX249.pdf" (at 123.19 297.79 0) (effects (font (size 1.27 1.27)) (justify left top) (hide yes)))
  (property "Description" "MAX232CSE+, Line Transceiver, EIA/TIA-232-E, RS-232, V.24, V.28 2-TX 2-RX 2-TRX, 5V, 16-Pin SOIC" (at 96.52 102.87 0) (effects (font (size 1.27 1.27)) (hide yes)))
  (property "Height" "1.75" (at 123.19 497.79 0) (effects (font (size 1.27 1.27)) (justify left top) (hide yes)))
  (property "Mouser Part Number" "700-MAX232CSE" (at 123.19 597.79 0) (effects (font (size 1.27 1.27)) (justify left top) (hide yes)))
  (property "Mouser Price/Stock" "https://www.mouser.co.uk/ProductDetail/Analog-Devices-Maxim-Integrated/MAX232CSE%2b?qs=1THa7WoU59E0tHinO%252BHrBQ%3D%3D" (at 123.19 697.79 0) (effects (font (size 1.27 1.27)) (justify left top) (hide yes)))
  (property "Manufacturer_Name" "Analog Devices" (at 123.19 797.79 0) (effects (font (size 1.27 1.27)) (justify left top) (hide yes)))
  (property "Manufacturer_Part_Number" "MAX232CSE+" (at 123.19 897.79 0) (effects (font (size 1.27 1.27)) (justify left top) (hide yes)))
  (property "AliExpress" "https://www.aliexpress.com/item/1005006286473801.html" (at 96.52 102.87 0) (effects (font (size 1.27 1.27)) (hide yes)))
  (pin "14")
  (pin "15")
  (pin "11")
  (pin "1")
  (pin "12")
  (pin "3")
  (pin "4")
  (pin "10")
  (pin "5")
  (pin "6")
  (pin "16")
  (pin "2")
  (pin "13")
  (pin "9")
  (pin "7")
  (pin "8"))
 (symbol
  (lib_name "GND_7")
  (lib_id "power:GND")
  (at 54.61 118.11 270)
  (unit 1)
  (exclude_from_sim no)
  (in_bom yes)
  (on_board yes)
  (dnp no)
  (fields_autoplaced yes)
  (property "Reference" "#PWR045" (at 48.26 118.11 0) (effects (font (size 1.27 1.27)) (hide yes)))
  (property "Value" "GND" (at 53.34 114.3 90) (effects (font (size 1.27 1.27))))
  (property "Footprint" "" (at 54.61 118.11 0) (effects (font (size 1.27 1.27)) (hide yes)))
  (property "Datasheet" "" (at 54.61 118.11 0) (effects (font (size 1.27 1.27)) (hide yes)))
  (property "Description" "Power symbol creates a global label with name \"GND\" , ground" (at 54.61 118.11 0) (effects (font (size 1.27 1.27)) (hide yes)))
  (pin "1"))
 (symbol
  (lib_id "Device:R")
  (at 110.49 76.2 180)
  (unit 1)
  (exclude_from_sim no)
  (in_bom yes)
  (on_board yes)
  (dnp no)
  (property "Reference" "R13" (at 113.03 76.2 90) (effects (font (size 1.27 1.27))))
  (property "Value" "1K" (at 108.204 76.2 90) (effects (font (size 1.27 1.27))))
  (property "Footprint" "FRANK:Resistor (0805)" (at 112.268 76.2 90) (effects (font (size 1.27 1.27)) (hide yes)))
  (property "Datasheet" "https://www.vishay.com/docs/28952/mcs0402at-mct0603at-mcu0805at-mca1206at.pdf" (at 110.49 76.2 0) (effects (font (size 1.27 1.27)) (hide yes)))
  (property "Description" "" (at 110.49 76.2 0) (effects (font (size 1.27 1.27)) (hide yes)))
  (property "AliExpress" "https://www.aliexpress.com/item/1005005945735199.html" (at 110.49 76.2 0) (effects (font (size 1.27 1.27)) (hide yes)))
  (pin "1")
  (pin "2"))
 (symbol
  (lib_name "GND_2")
  (lib_id "power:GND")
  (at 127 105.41 90)
  (unit 1)
  (exclude_from_sim no)
  (in_bom yes)
  (on_board yes)
  (dnp no)
  (property "Reference" "#PWR044" (at 133.35 105.41 0) (effects (font (size 1.27 1.27)) (hide yes)))
  (property "Value" "GND" (at 129.794 104.394 90) (effects (font (size 1.27 1.27)) (justify right)))
  (property "Footprint" "" (at 127 105.41 0) (effects (font (size 1.27 1.27)) (hide yes)))
  (property "Datasheet" "" (at 127 105.41 0) (effects (font (size 1.27 1.27)) (hide yes)))
  (property "Description" "Power symbol creates a global label with name \"GND\" , ground" (at 127 105.41 0) (effects (font (size 1.27 1.27)) (hide yes)))
  (pin "1"))
 (symbol
  (lib_id "Diode:1N4148")
  (at 100.33 81.28 0)
  (unit 1)
  (exclude_from_sim no)
  (in_bom yes)
  (on_board yes)
  (dnp no)
  (fields_autoplaced yes)
  (property "Reference" "D1" (at 100.33 74.93 0) (effects (font (size 1.27 1.27))))
  (property "Value" "1N4148" (at 100.33 77.47 0) (effects (font (size 1.27 1.27))))
  (property "Footprint" "FRANK:Diode (SOD-323)" (at 100.33 81.28 0) (effects (font (size 1.27 1.27)) (hide yes)))
  (property "Datasheet" "https://www.vishay.com/docs/85748/1n4148w.pdf" (at 100.33 81.28 0) (effects (font (size 1.27 1.27)) (hide yes)))
  (property "Description" "100V 0.15A standard switching diode, DO-35" (at 100.33 81.28 0) (effects (font (size 1.27 1.27)) (hide yes)))
  (property "Sim.Device" "D" (at 100.33 81.28 0) (effects (font (size 1.27 1.27)) (hide yes)))
  (property "Sim.Pins" "1=K 2=A" (at 100.33 81.28 0) (effects (font (size 1.27 1.27)) (hide yes)))
  (property "AliExpress" "https://www.aliexpress.com/item/1005005707644429.html" (at 100.33 81.28 0) (effects (font (size 1.27 1.27)) (hide yes)))
  (pin "1")
  (pin "2"))
 (symbol
  (lib_id "FRANK:DB9_Male_Small")
  (at 234.95 97.79 0)
  (unit 1)
  (exclude_from_sim no)
  (in_bom yes)
  (on_board yes)
  (dnp no)
  (property "Reference" "J2" (at 236.22 85.09 0) (effects (font (size 1.27 1.27)) (justify left)))
  (property "Value" "D-SUB 9 Male" (at 232.41 82.55 0) (effects (font (size 1.27 1.27)) (justify left)))
  (property "Footprint" "FRANK:D-SUB (9 pin, male, top mount)" (at 234.95 97.79 0) (effects (font (size 1.27 1.27)) (hide yes)))
  (property "Datasheet" "https://eu.mouser.com/datasheet/2/578/original-3313093.pdf" (at 234.95 97.79 0) (effects (font (size 1.27 1.27)) (hide yes)))
  (property "Description" "" (at 234.95 97.79 0) (effects (font (size 1.27 1.27)) (hide yes)))
  (property "AliExpress" "https://www.aliexpress.com/item/4001214300548.html" (at 234.95 97.79 0) (effects (font (size 1.27 1.27)) (hide yes)))
  (pin "1")
  (pin "2")
  (pin "3")
  (pin "4")
  (pin "5")
  (pin "6")
  (pin "7")
  (pin "8")
  (pin "9")))
